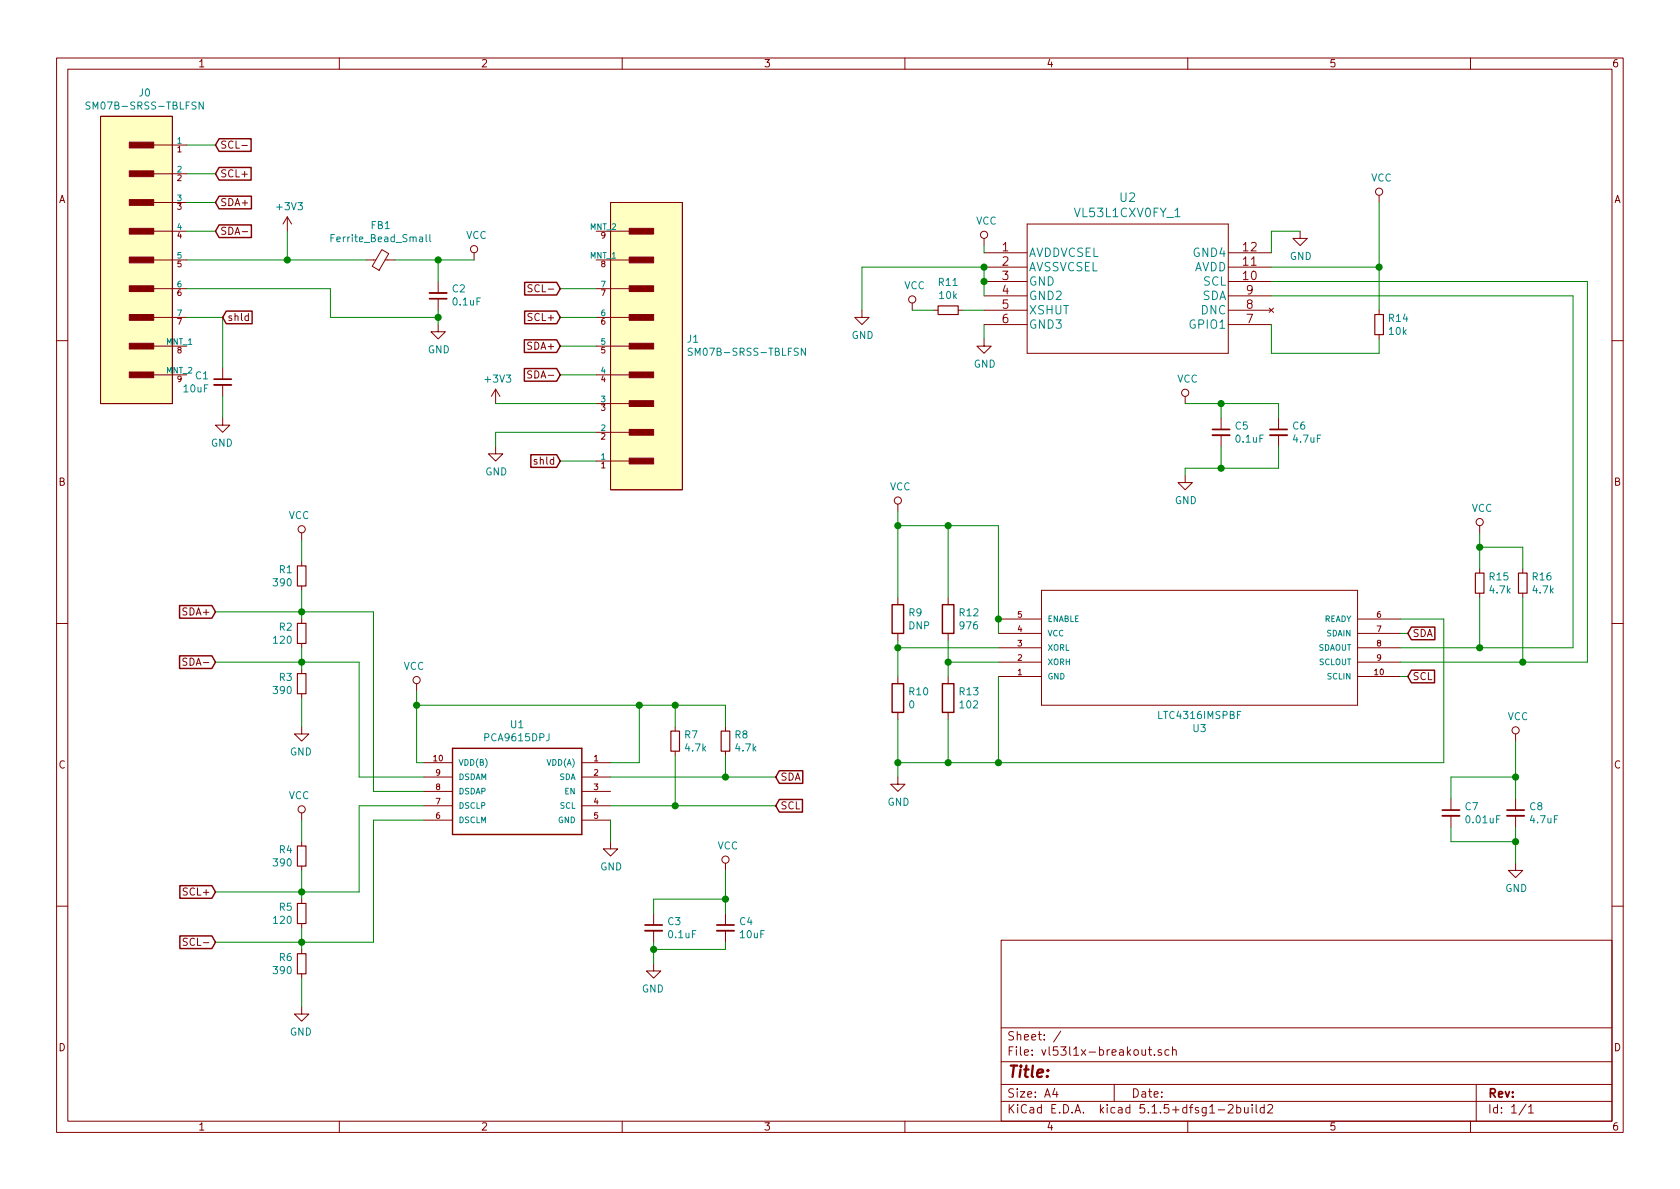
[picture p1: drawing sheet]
EESchema Schematic File Version 4
EELAYER 30 0
EELAYER END
$Descr A4 11693 8268
encoding utf-8
Sheet 1 1
Title ""
Date ""
Rev ""
Comp ""
Comment1 ""
Comment2 ""
Comment3 ""
Comment4 ""
$EndDescr
$Comp
L PCA96125:PCA9615DPJ U1
U 1 1
P 4250 5300
F 0 "U1" H 4900 5567 50  0000 C CNN
F 1 "PCA9615DPJ" H 4900 5476 50  0000 C CNN
F 2 "PCA9615:PCA9615_SOP50P490" H 4250 5300 50  0001 L BNN
F 3 "" H 4250 5300 50  0001 L BNN
F 4 "NXP - PCA9615DPJ - BUFFER, DIFFERENTIAL I2C-BUS, TSSOP-10" H 4250 5300 50  0001 L BNN "Description"
F 5 "https://www.mouser.com/Search/Refine.aspx?Keyword=771-PCA9615DPJ" H 4250 5300 50  0001 L BNN "Mouser_Price-Stock"
F 6 "PCA9615DPJ" H 4250 5300 50  0001 L BNN "Manufacturer_Part_Number"
F 7 "NXP" H 4250 5300 50  0001 L BNN "Manufacturer_Name"
F 8 "1.1mm" H 4250 5300 50  0001 L BNN "Height"
F 9 "771-PCA9615DPJ" H 4250 5300 50  0001 L BNN "Mouser_Part_Number"
	1    4250 5300
	-1   0    0    -1  
$EndComp
$Comp
L VL53L1CX:VL53L1CXV0FY_1 U2
U 1 1
P 6850 1750
F 0 "U2" H 7850 2137 60  0000 C CNN
F 1 "VL53L1CXV0FY_1" H 7850 2031 60  0000 C CNN
F 2 "VL53L1X:VL53L1CXV0FY" H 7850 1990 60  0001 C CNN
F 3 "" H 6850 1750 60  0000 C CNN
	1    6850 1750
	1    0    0    -1  
$EndComp
$Comp
L Device:Ferrite_Bead_Small FB1
U 1 1
P 2650 1800
F 0 "FB1" V 2887 1800 50  0000 C CNN
F 1 "Ferrite_Bead_Small" V 2796 1800 50  0000 C CNN
F 2 "Inductor_SMD:L_0603_1608Metric" V 2580 1800 50  0001 C CNN
F 3 "~" H 2650 1800 50  0001 C CNN
	1    2650 1800
	0    -1   -1   0   
$EndComp
$Comp
L power:GND #PWR08
U 1 1
P 3050 2250
F 0 "#PWR08" H 3050 2000 50  0001 C CNN
F 1 "GND" H 3055 2077 50  0000 C CNN
F 2 "" H 3050 2250 50  0001 C CNN
F 3 "" H 3050 2250 50  0001 C CNN
	1    3050 2250
	1    0    0    -1  
$EndComp
$Comp
L Device:C_Small C2
U 1 1
P 3050 2050
F 0 "C2" H 2958 2004 50  0000 R CNN
F 1 "0.1uF" H 2958 2095 50  0000 R CNN
F 2 "Capacitor_SMD:C_0201_0603Metric" H 3050 2050 50  0001 C CNN
F 3 "~" H 3050 2050 50  0001 C CNN
	1    3050 2050
	-1   0    0    1   
$EndComp
Wire Wire Line
	3050 2150 3050 2200
$Comp
L power:VCC #PWR09
U 1 1
P 3300 1800
F 0 "#PWR09" H 3300 1650 50  0001 C CNN
F 1 "VCC" H 3317 1973 50  0000 C CNN
F 2 "" H 3300 1800 50  0001 C CNN
F 3 "" H 3300 1800 50  0001 C CNN
	1    3300 1800
	1    0    0    -1  
$EndComp
Wire Wire Line
	2750 1800 3050 1800
Wire Wire Line
	3050 1800 3050 1950
Connection ~ 3050 1800
Wire Wire Line
	3050 1800 3300 1800
$Comp
L power:GND #PWR01
U 1 1
P 1550 2900
F 0 "#PWR01" H 1550 2650 50  0001 C CNN
F 1 "GND" H 1555 2727 50  0000 C CNN
F 2 "" H 1550 2900 50  0001 C CNN
F 3 "" H 1550 2900 50  0001 C CNN
	1    1550 2900
	-1   0    0    -1  
$EndComp
$Comp
L Device:C_Small C1
U 1 1
P 1550 2650
F 0 "C1" H 1642 2696 50  0000 L CNN
F 1 "10uF" H 1642 2605 50  0000 L CNN
F 2 "Capacitor_SMD:C_0201_0603Metric" H 1550 2650 50  0001 C CNN
F 3 "~" H 1550 2650 50  0001 C CNN
	1    1550 2650
	-1   0    0    -1  
$EndComp
Connection ~ 3050 2200
Wire Wire Line
	3050 2200 3050 2250
Text GLabel 1500 1000 2    50   Input ~ 0
SCL-
Text GLabel 1500 1200 2    50   Input ~ 0
SCL+
Text GLabel 1500 1400 2    50   Input ~ 0
SDA+
Text GLabel 1500 1600 2    50   Input ~ 0
SDA-
Wire Wire Line
	2000 1800 2000 1600
Connection ~ 2000 1800
Wire Wire Line
	2000 1800 2550 1800
$Comp
L power:+3V3 #PWR02
U 1 1
P 2000 1600
F 0 "#PWR02" H 2000 1450 50  0001 C CNN
F 1 "+3V3" H 2015 1773 50  0000 C CNN
F 2 "" H 2000 1600 50  0001 C CNN
F 3 "" H 2000 1600 50  0001 C CNN
	1    2000 1600
	1    0    0    -1  
$EndComp
$Comp
L power:GND #PWR010
U 1 1
P 4550 6700
F 0 "#PWR010" H 4550 6450 50  0001 C CNN
F 1 "GND" H 4555 6527 50  0000 C CNN
F 2 "" H 4550 6700 50  0001 C CNN
F 3 "" H 4550 6700 50  0001 C CNN
	1    4550 6700
	-1   0    0    -1  
$EndComp
Text GLabel 1500 4250 0    50   Input ~ 0
SDA+
Text GLabel 1500 4600 0    50   Input ~ 0
SDA-
$Comp
L power:GND #PWR04
U 1 1
P 2100 5050
F 0 "#PWR04" H 2100 4800 50  0001 C CNN
F 1 "GND" H 2105 4877 50  0000 C CNN
F 2 "" H 2100 5050 50  0001 C CNN
F 3 "" H 2100 5050 50  0001 C CNN
	1    2100 5050
	-1   0    0    -1  
$EndComp
$Comp
L power:VCC #PWR03
U 1 1
P 2100 3750
F 0 "#PWR03" H 2100 3600 50  0001 C CNN
F 1 "VCC" H 2117 3923 50  0000 C CNN
F 2 "" H 2100 3750 50  0001 C CNN
F 3 "" H 2100 3750 50  0001 C CNN
	1    2100 3750
	-1   0    0    -1  
$EndComp
$Comp
L Device:R_Small R1
U 1 1
P 2100 4000
F 0 "R1" H 2159 4046 50  0000 L CNN
F 1 "390" H 2159 3955 50  0000 L CNN
F 2 "Resistor_SMD:R_0201_0603Metric" H 2100 4000 50  0001 C CNN
F 3 "~" H 2100 4000 50  0001 C CNN
	1    2100 4000
	-1   0    0    -1  
$EndComp
$Comp
L Device:R_Small R2
U 1 1
P 2100 4400
F 0 "R2" H 2159 4446 50  0000 L CNN
F 1 "120" H 2159 4355 50  0000 L CNN
F 2 "Resistor_SMD:R_0201_0603Metric" H 2100 4400 50  0001 C CNN
F 3 "~" H 2100 4400 50  0001 C CNN
	1    2100 4400
	-1   0    0    -1  
$EndComp
$Comp
L Device:R_Small R3
U 1 1
P 2100 4750
F 0 "R3" H 2159 4796 50  0000 L CNN
F 1 "390" H 2159 4705 50  0000 L CNN
F 2 "Resistor_SMD:R_0201_0603Metric" H 2100 4750 50  0001 C CNN
F 3 "~" H 2100 4750 50  0001 C CNN
	1    2100 4750
	-1   0    0    -1  
$EndComp
Wire Wire Line
	2100 3750 2100 3900
Wire Wire Line
	2100 4850 2100 5050
Wire Wire Line
	2100 4500 2100 4600
Wire Wire Line
	2100 4100 2100 4250
Connection ~ 2100 4250
Wire Wire Line
	2100 4250 2100 4300
Connection ~ 2100 4600
Wire Wire Line
	2100 4600 2100 4650
Text GLabel 1500 6200 0    50   Input ~ 0
SCL+
Text GLabel 1500 6550 0    50   Input ~ 0
SCL-
$Comp
L power:GND #PWR06
U 1 1
P 2100 7000
F 0 "#PWR06" H 2100 6750 50  0001 C CNN
F 1 "GND" H 2105 6827 50  0000 C CNN
F 2 "" H 2100 7000 50  0001 C CNN
F 3 "" H 2100 7000 50  0001 C CNN
	1    2100 7000
	-1   0    0    -1  
$EndComp
$Comp
L power:VCC #PWR05
U 1 1
P 2100 5700
F 0 "#PWR05" H 2100 5550 50  0001 C CNN
F 1 "VCC" H 2117 5873 50  0000 C CNN
F 2 "" H 2100 5700 50  0001 C CNN
F 3 "" H 2100 5700 50  0001 C CNN
	1    2100 5700
	-1   0    0    -1  
$EndComp
$Comp
L Device:R_Small R4
U 1 1
P 2100 5950
F 0 "R4" H 2159 5996 50  0000 L CNN
F 1 "390" H 2159 5905 50  0000 L CNN
F 2 "Resistor_SMD:R_0201_0603Metric" H 2100 5950 50  0001 C CNN
F 3 "~" H 2100 5950 50  0001 C CNN
	1    2100 5950
	-1   0    0    -1  
$EndComp
$Comp
L Device:R_Small R5
U 1 1
P 2100 6350
F 0 "R5" H 2159 6396 50  0000 L CNN
F 1 "120" H 2159 6305 50  0000 L CNN
F 2 "Resistor_SMD:R_0201_0603Metric" H 2100 6350 50  0001 C CNN
F 3 "~" H 2100 6350 50  0001 C CNN
	1    2100 6350
	-1   0    0    -1  
$EndComp
$Comp
L Device:R_Small R6
U 1 1
P 2100 6700
F 0 "R6" H 2159 6746 50  0000 L CNN
F 1 "390" H 2159 6655 50  0000 L CNN
F 2 "Resistor_SMD:R_0201_0603Metric" H 2100 6700 50  0001 C CNN
F 3 "~" H 2100 6700 50  0001 C CNN
	1    2100 6700
	-1   0    0    -1  
$EndComp
Wire Wire Line
	2100 5700 2100 5850
Wire Wire Line
	2100 6800 2100 7000
Wire Wire Line
	2100 6450 2100 6550
Wire Wire Line
	2100 6050 2100 6200
Connection ~ 2100 6200
Wire Wire Line
	2100 6200 2100 6250
Connection ~ 2100 6550
Wire Wire Line
	2100 6550 2100 6600
Wire Wire Line
	2600 6550 2600 5700
Wire Wire Line
	2500 6200 2500 5600
$Comp
L power:VCC #PWR07
U 1 1
P 2900 4800
F 0 "#PWR07" H 2900 4650 50  0001 C CNN
F 1 "VCC" H 2917 4973 50  0000 C CNN
F 2 "" H 2900 4800 50  0001 C CNN
F 3 "" H 2900 4800 50  0001 C CNN
	1    2900 4800
	-1   0    0    -1  
$EndComp
Wire Wire Line
	2900 4800 2900 4900
Wire Wire Line
	2600 5500 2950 5500
Wire Wire Line
	2500 4600 2100 4600
Wire Wire Line
	2600 4250 2100 4250
Wire Wire Line
	4450 4900 2900 4900
Wire Wire Line
	2900 4900 2900 5300
Connection ~ 4450 4900
Wire Wire Line
	2900 5300 2950 5300
Wire Wire Line
	4450 5300 4250 5300
Wire Wire Line
	4450 4900 4450 5300
Text GLabel 5400 5600 2    50   Input ~ 0
SCL
Text GLabel 5400 5400 2    50   Input ~ 0
SDA
Wire Wire Line
	4700 5250 4700 5600
Wire Wire Line
	5050 5400 5050 5250
$Comp
L Device:R_Small R7
U 1 1
P 4700 5150
F 0 "R7" H 4759 5196 50  0000 L CNN
F 1 "4.7k" H 4759 5105 50  0000 L CNN
F 2 "Resistor_SMD:R_0201_0603Metric" H 4700 5150 50  0001 C CNN
F 3 "~" H 4700 5150 50  0001 C CNN
	1    4700 5150
	1    0    0    -1  
$EndComp
Connection ~ 4700 5600
$Comp
L Device:R_Small R8
U 1 1
P 5050 5150
F 0 "R8" H 5109 5196 50  0000 L CNN
F 1 "4.7k" H 5109 5105 50  0000 L CNN
F 2 "Resistor_SMD:R_0201_0603Metric" H 5050 5150 50  0001 C CNN
F 3 "~" H 5050 5150 50  0001 C CNN
	1    5050 5150
	1    0    0    -1  
$EndComp
Wire Wire Line
	4700 5050 4700 4900
Wire Wire Line
	4700 4900 4450 4900
Wire Wire Line
	5050 5050 5050 4900
Wire Wire Line
	5050 4900 4700 4900
Connection ~ 4700 4900
Connection ~ 5050 5400
Wire Wire Line
	2600 5700 2950 5700
Wire Wire Line
	2500 5600 2950 5600
Wire Wire Line
	2500 4600 2500 5400
Wire Wire Line
	2500 5400 2950 5400
Wire Wire Line
	2600 4250 2600 5500
Connection ~ 2900 4900
Wire Wire Line
	1500 6200 2100 6200
Wire Wire Line
	1500 6550 2100 6550
Wire Wire Line
	2100 6200 2500 6200
Wire Wire Line
	2100 6550 2600 6550
Wire Wire Line
	4700 5600 5400 5600
Wire Wire Line
	5050 5400 5400 5400
Wire Wire Line
	4250 5400 5050 5400
Wire Wire Line
	4250 5600 4700 5600
$Comp
L Device:C_Small C3
U 1 1
P 4550 6450
F 0 "C3" H 4642 6496 50  0000 L CNN
F 1 "0.1uF" H 4642 6405 50  0000 L CNN
F 2 "Capacitor_SMD:C_0201_0603Metric" H 4550 6450 50  0001 C CNN
F 3 "~" H 4550 6450 50  0001 C CNN
	1    4550 6450
	1    0    0    -1  
$EndComp
$Comp
L Device:C_Small C4
U 1 1
P 5050 6450
F 0 "C4" H 5142 6496 50  0000 L CNN
F 1 "10uF" H 5142 6405 50  0000 L CNN
F 2 "Capacitor_SMD:C_0201_0603Metric" H 5050 6450 50  0001 C CNN
F 3 "~" H 5050 6450 50  0001 C CNN
	1    5050 6450
	1    0    0    -1  
$EndComp
Wire Wire Line
	4550 6250 4550 6350
Wire Wire Line
	4550 6550 4550 6600
Wire Wire Line
	5050 6250 5050 6350
Wire Wire Line
	4550 6600 4550 6700
Wire Wire Line
	5050 6600 5050 6550
$Comp
L power:VCC #PWR015
U 1 1
P 6250 3550
F 0 "#PWR015" H 6250 3400 50  0001 C CNN
F 1 "VCC" H 6267 3723 50  0000 C CNN
F 2 "" H 6250 3550 50  0001 C CNN
F 3 "" H 6250 3550 50  0001 C CNN
	1    6250 3550
	1    0    0    -1  
$EndComp
$Comp
L power:GND #PWR016
U 1 1
P 10550 6000
F 0 "#PWR016" H 10550 5750 50  0001 C CNN
F 1 "GND" H 10555 5827 50  0000 C CNN
F 2 "" H 10550 6000 50  0001 C CNN
F 3 "" H 10550 6000 50  0001 C CNN
	1    10550 6000
	1    0    0    -1  
$EndComp
Wire Wire Line
	10950 4500 10950 2050
Wire Wire Line
	11050 4600 11050 1950
Wire Wire Line
	10050 4300 10050 5300
$Comp
L Device:C_Small C7
U 1 1
P 10100 5650
F 0 "C7" H 10192 5696 50  0000 L CNN
F 1 "0.01uF" H 10192 5605 50  0000 L CNN
F 2 "Capacitor_SMD:C_0201_0603Metric" H 10100 5650 50  0001 C CNN
F 3 "~" H 10100 5650 50  0001 C CNN
	1    10100 5650
	1    0    0    -1  
$EndComp
$Comp
L Device:C_Small C8
U 1 1
P 10550 5650
F 0 "C8" H 10642 5696 50  0000 L CNN
F 1 "4.7uF" H 10642 5605 50  0000 L CNN
F 2 "Capacitor_SMD:C_0201_0603Metric" H 10550 5650 50  0001 C CNN
F 3 "~" H 10550 5650 50  0001 C CNN
	1    10550 5650
	1    0    0    -1  
$EndComp
Wire Wire Line
	6950 4400 6950 4300
Wire Wire Line
	6250 3650 6250 3550
Connection ~ 6950 4300
Wire Wire Line
	6950 4300 6950 3650
Wire Wire Line
	6950 4700 6950 5300
Connection ~ 6950 5300
$Comp
L Device:R R9
U 1 1
P 6250 4300
F 0 "R9" H 6320 4346 50  0000 L CNN
F 1 "DNP" H 6320 4255 50  0000 L CNN
F 2 "Resistor_SMD:R_0201_0603Metric" V 6180 4300 50  0001 C CNN
F 3 "~" H 6250 4300 50  0001 C CNN
	1    6250 4300
	1    0    0    -1  
$EndComp
Wire Wire Line
	9800 4400 9750 4400
Wire Wire Line
	9800 4700 9750 4700
Text GLabel 9800 4700 2    50   Input ~ 0
SCL
Text GLabel 9800 4400 2    50   Input ~ 0
SDA
$Comp
L LTC4316:LTC4316IMSPBF U3
U 1 1
P 6950 4700
F 0 "U3" H 8350 5065 50  0000 C CNN
F 1 "LTC4316IMSPBF" H 8350 4974 50  0000 C CNN
F 2 "LTC4316IDDPBF:DFN-10_DD" H 6950 4700 50  0001 L BNN
F 3 "" H 6950 4700 50  0001 L BNN
F 4 "ltc4316ims#pbf" H 6950 4700 50  0001 L BNN "MANUFACTURER_PART_NUMBER"
F 5 "Linear Technology" H 6950 4700 50  0001 L BNN "VENDOR"
	1    6950 4700
	1    0    0    1   
$EndComp
$Comp
L Device:R R10
U 1 1
P 6250 4850
F 0 "R10" H 6320 4896 50  0000 L CNN
F 1 "0" H 6320 4805 50  0000 L CNN
F 2 "Resistor_SMD:R_0201_0603Metric" V 6180 4850 50  0001 C CNN
F 3 "~" H 6250 4850 50  0001 C CNN
	1    6250 4850
	1    0    0    -1  
$EndComp
$Comp
L Device:R R12
U 1 1
P 6600 4300
F 0 "R12" H 6670 4346 50  0000 L CNN
F 1 "976" H 6670 4255 50  0000 L CNN
F 2 "Resistor_SMD:R_0201_0603Metric" V 6530 4300 50  0001 C CNN
F 3 "~" H 6600 4300 50  0001 C CNN
	1    6600 4300
	1    0    0    -1  
$EndComp
$Comp
L Device:R R13
U 1 1
P 6600 4850
F 0 "R13" H 6670 4896 50  0000 L CNN
F 1 "102" H 6670 4805 50  0000 L CNN
F 2 "Resistor_SMD:R_0201_0603Metric" V 6530 4850 50  0001 C CNN
F 3 "~" H 6600 4850 50  0001 C CNN
	1    6600 4850
	1    0    0    -1  
$EndComp
Wire Wire Line
	6250 5300 6600 5300
Wire Wire Line
	6600 5000 6600 5300
Connection ~ 6600 5300
Wire Wire Line
	6600 3650 6600 4150
Connection ~ 6600 3650
Wire Wire Line
	6600 4450 6600 4600
Wire Wire Line
	6250 3650 6600 3650
Wire Wire Line
	6250 3650 6250 4150
Connection ~ 6250 3650
Wire Wire Line
	6250 4450 6250 4500
Wire Wire Line
	6250 5000 6250 5300
Connection ~ 6250 4500
Wire Wire Line
	6250 4500 6250 4700
Wire Wire Line
	6950 4600 6600 4600
Connection ~ 6600 4600
Wire Wire Line
	6600 4600 6600 4700
Wire Wire Line
	6950 4500 6250 4500
Wire Wire Line
	6600 5300 6950 5300
Wire Wire Line
	6600 3650 6950 3650
Wire Wire Line
	10550 5850 10550 6000
Wire Wire Line
	10100 5750 10100 5850
Wire Wire Line
	10550 5750 10550 5850
Wire Wire Line
	10100 5400 10100 5550
Wire Wire Line
	10550 5400 10550 5550
Wire Wire Line
	9750 4300 10050 4300
$Comp
L power:VCC #PWR020
U 1 1
P 10300 3700
F 0 "#PWR020" H 10300 3550 50  0001 C CNN
F 1 "VCC" H 10317 3873 50  0000 C CNN
F 2 "" H 10300 3700 50  0001 C CNN
F 3 "" H 10300 3700 50  0001 C CNN
	1    10300 3700
	1    0    0    -1  
$EndComp
$Comp
L Device:R_Small R15
U 1 1
P 10300 4050
F 0 "R15" H 10359 4096 50  0000 L CNN
F 1 "4.7k" H 10359 4005 50  0000 L CNN
F 2 "Resistor_SMD:R_0201_0603Metric" H 10300 4050 50  0001 C CNN
F 3 "~" H 10300 4050 50  0001 C CNN
	1    10300 4050
	1    0    0    -1  
$EndComp
Wire Wire Line
	10050 5300 6950 5300
Wire Wire Line
	9750 4500 10300 4500
Wire Wire Line
	9750 4600 10600 4600
Wire Wire Line
	8850 2050 10950 2050
Wire Wire Line
	8850 1950 11050 1950
$Comp
L Device:R_Small R16
U 1 1
P 10600 4050
F 0 "R16" H 10659 4096 50  0000 L CNN
F 1 "4.7k" H 10659 4005 50  0000 L CNN
F 2 "Resistor_SMD:R_0201_0603Metric" H 10600 4050 50  0001 C CNN
F 3 "~" H 10600 4050 50  0001 C CNN
	1    10600 4050
	1    0    0    -1  
$EndComp
Wire Wire Line
	10300 3700 10300 3800
Wire Wire Line
	10300 4150 10300 4500
Connection ~ 10300 4500
Wire Wire Line
	10300 4500 10950 4500
Wire Wire Line
	10300 3800 10600 3800
Wire Wire Line
	10600 3800 10600 3950
Connection ~ 10300 3800
Wire Wire Line
	10300 3800 10300 3950
Wire Wire Line
	10600 4150 10600 4600
Connection ~ 10600 4600
Wire Wire Line
	10600 4600 11050 4600
$Comp
L power:GND #PWR014
U 1 1
P 8250 3300
F 0 "#PWR014" H 8250 3050 50  0001 C CNN
F 1 "GND" H 8255 3127 50  0000 C CNN
F 2 "" H 8250 3300 50  0001 C CNN
F 3 "" H 8250 3300 50  0001 C CNN
	1    8250 3300
	1    0    0    -1  
$EndComp
$Comp
L Device:C_Small C5
U 1 1
P 8500 3000
F 0 "C5" H 8592 3046 50  0000 L CNN
F 1 "0.1uF" H 8592 2955 50  0000 L CNN
F 2 "Capacitor_SMD:C_0201_0603Metric" H 8500 3000 50  0001 C CNN
F 3 "~" H 8500 3000 50  0001 C CNN
	1    8500 3000
	1    0    0    -1  
$EndComp
$Comp
L Device:C_Small C6
U 1 1
P 8900 3000
F 0 "C6" H 8992 3046 50  0000 L CNN
F 1 "4.7uF" H 8992 2955 50  0000 L CNN
F 2 "Capacitor_SMD:C_0201_0603Metric" H 8900 3000 50  0001 C CNN
F 3 "~" H 8900 3000 50  0001 C CNN
	1    8900 3000
	1    0    0    -1  
$EndComp
Wire Wire Line
	8900 2800 8900 2900
Wire Wire Line
	8500 2800 8500 2900
Wire Wire Line
	8900 3100 8900 3250
Wire Wire Line
	8500 3100 8500 3250
Wire Wire Line
	8250 3250 8250 3300
Connection ~ 8500 3250
Wire Wire Line
	8500 3250 8250 3250
Wire Wire Line
	8500 3250 8900 3250
Wire Wire Line
	10100 5400 10550 5400
Wire Wire Line
	10100 5850 10550 5850
Wire Wire Line
	4550 6250 5050 6250
Wire Wire Line
	4550 6600 5050 6600
$Comp
L power:VCC #PWR017
U 1 1
P 6850 1700
F 0 "#PWR017" H 6850 1550 50  0001 C CNN
F 1 "VCC" H 6867 1873 50  0000 C CNN
F 2 "" H 6850 1700 50  0001 C CNN
F 3 "" H 6850 1700 50  0001 C CNN
	1    6850 1700
	1    0    0    -1  
$EndComp
Wire Wire Line
	6850 2050 6850 1950
Connection ~ 6850 1850
Connection ~ 6850 1950
Wire Wire Line
	6850 1950 6850 1850
$Comp
L power:VCC #PWR019
U 1 1
P 9600 1400
F 0 "#PWR019" H 9600 1250 50  0001 C CNN
F 1 "VCC" H 9617 1573 50  0000 C CNN
F 2 "" H 9600 1400 50  0001 C CNN
F 3 "" H 9600 1400 50  0001 C CNN
	1    9600 1400
	1    0    0    -1  
$EndComp
$Comp
L power:VCC #PWR018
U 1 1
P 10550 5150
F 0 "#PWR018" H 10550 5000 50  0001 C CNN
F 1 "VCC" H 10567 5323 50  0000 C CNN
F 2 "" H 10550 5150 50  0001 C CNN
F 3 "" H 10550 5150 50  0001 C CNN
	1    10550 5150
	1    0    0    -1  
$EndComp
Wire Wire Line
	10550 5150 10550 5400
Connection ~ 10550 5400
$Comp
L power:VCC #PWR013
U 1 1
P 5050 6050
F 0 "#PWR013" H 5050 5900 50  0001 C CNN
F 1 "VCC" H 5067 6223 50  0000 C CNN
F 2 "" H 5050 6050 50  0001 C CNN
F 3 "" H 5050 6050 50  0001 C CNN
	1    5050 6050
	1    0    0    -1  
$EndComp
Wire Wire Line
	5050 6050 5050 6250
Connection ~ 5050 6250
Wire Wire Line
	8900 2800 8500 2800
Connection ~ 8500 2800
Wire Wire Line
	8500 2800 8250 2800
Wire Wire Line
	6350 2150 6500 2150
Wire Wire Line
	8850 1850 9600 1850
Wire Wire Line
	9600 1400 9600 1850
Wire Wire Line
	8850 2250 8850 2450
Wire Wire Line
	8850 2450 9600 2450
Connection ~ 9600 1850
Wire Wire Line
	1550 2750 1550 2900
Wire Wire Line
	9600 2450 9600 2350
Wire Wire Line
	9600 2150 9600 1850
$Comp
L Device:R_Small R14
U 1 1
P 9600 2250
F 0 "R14" H 9659 2296 50  0000 L CNN
F 1 "10k" H 9659 2205 50  0000 L CNN
F 2 "Resistor_SMD:R_0201_0603Metric" H 9600 2250 50  0001 C CNN
F 3 "~" H 9600 2250 50  0001 C CNN
	1    9600 2250
	1    0    0    -1  
$EndComp
Text GLabel 3900 3200 0    50   Input ~ 0
shld
Text GLabel 3900 2400 0    50   Input ~ 0
SDA+
Text GLabel 3900 2600 0    50   Input ~ 0
SDA-
Text GLabel 3900 2200 0    50   Input ~ 0
SCL+
Text GLabel 3900 2000 0    50   Input ~ 0
SCL-
$Comp
L power:+3V3 #PWR011
U 1 1
P 3450 2800
F 0 "#PWR011" H 3450 2650 50  0001 C CNN
F 1 "+3V3" H 3465 2973 50  0000 C CNN
F 2 "" H 3450 2800 50  0001 C CNN
F 3 "" H 3450 2800 50  0001 C CNN
	1    3450 2800
	1    0    0    -1  
$EndComp
Wire Wire Line
	3450 3000 3450 3100
$Comp
L power:GND #PWR012
U 1 1
P 3450 3100
F 0 "#PWR012" H 3450 2850 50  0001 C CNN
F 1 "GND" H 3455 2927 50  0000 C CNN
F 2 "" H 3450 3100 50  0001 C CNN
F 3 "" H 3450 3100 50  0001 C CNN
	1    3450 3100
	1    0    0    -1  
$EndComp
$Comp
L SM07B-SRSS-TB:SM07B-SRSS-TBLFSN J1
U 1 1
P 4050 3200
F 0 "J1" H 3322 2354 50  0000 R CNN
F 1 "SM07B-SRSS-TBLFSN" H 3322 2445 50  0000 R CNN
F 2 "SM07B-SRSS-TB:JST-SM07B-SRSS-TBLFSN-0" H 4050 3700 50  0001 L CNN
F 3 "https://upverter.com/datasheet/f612ce3c50b961849b9e0dc8dd6557d8d4d5c3c1.pdf" H 4050 3800 50  0001 L CNN
F 4 "Tin" H 4050 3900 50  0001 L CNN "Contact Finish"
F 5 "7" H 4050 4000 50  0001 L CNN "Number of Positions"
F 6 "1.00mm" H 4050 4100 50  0001 L CNN "Pitch"
F 7 "Conn" H 4050 4200 50  0001 L CNN "category"
F 8 "" H 4050 4300 50  0001 L CNN "description"
F 9 "7 Positions Header, Shrouded Connector 0.039in\\ (1.00mm) Surface Mount, Right Angle Tin" H 4050 4400 50  0001 L CNN "digikey description"
F 10 "455-1807-1-ND" H 4050 4500 50  0001 L CNN "digikey part number"
F 11 "yes" H 4050 4600 50  0001 L CNN "is connector"
F 12 "yes" H 4050 4700 50  0001 L CNN "is male"
F 13 "yes" H 4050 4800 50  0001 L CNN "lead free"
F 14 "7c23b0edf920e71a" H 4050 4900 50  0001 L CNN "library id"
F 15 "JST" H 4050 5000 50  0001 L CNN "manufacturer"
F 16 "HDR7" H 4050 5100 50  0001 L CNN "package"
F 17 "yes" H 4050 5200 50  0001 L CNN "rohs"
F 18 "+85°C" H 4050 5300 50  0001 L CNN "temperature range high"
F 19 "-25°C" H 4050 5400 50  0001 L CNN "temperature range low"
	1    4050 3200
	-1   0    0    1   
$EndComp
Wire Wire Line
	3900 2000 4150 2000
Wire Wire Line
	3900 2200 4150 2200
Wire Wire Line
	3900 2400 4150 2400
Wire Wire Line
	3900 2600 4150 2600
Wire Wire Line
	3450 2800 4150 2800
Wire Wire Line
	3450 3000 4150 3000
Wire Wire Line
	3900 3200 4150 3200
$Comp
L SM07B-SRSS-TB:SM07B-SRSS-TBLFSN J0
U 1 1
P 1400 1000
F 0 "J0" H 1008 1365 50  0000 C CNN
F 1 "SM07B-SRSS-TBLFSN" H 1008 1274 50  0000 C CNN
F 2 "SM07B-SRSS-TB:JST-SM07B-SRSS-TBLFSN-0" H 1400 1500 50  0001 L CNN
F 3 "https://upverter.com/datasheet/f612ce3c50b961849b9e0dc8dd6557d8d4d5c3c1.pdf" H 1400 1600 50  0001 L CNN
F 4 "Tin" H 1400 1700 50  0001 L CNN "Contact Finish"
F 5 "7" H 1400 1800 50  0001 L CNN "Number of Positions"
F 6 "1.00mm" H 1400 1900 50  0001 L CNN "Pitch"
F 7 "Conn" H 1400 2000 50  0001 L CNN "category"
F 8 "" H 1400 2100 50  0001 L CNN "description"
F 9 "7 Positions Header, Shrouded Connector 0.039in\\ (1.00mm) Surface Mount, Right Angle Tin" H 1400 2200 50  0001 L CNN "digikey description"
F 10 "455-1807-1-ND" H 1400 2300 50  0001 L CNN "digikey part number"
F 11 "yes" H 1400 2400 50  0001 L CNN "is connector"
F 12 "yes" H 1400 2500 50  0001 L CNN "is male"
F 13 "yes" H 1400 2600 50  0001 L CNN "lead free"
F 14 "7c23b0edf920e71a" H 1400 2700 50  0001 L CNN "library id"
F 15 "JST" H 1400 2800 50  0001 L CNN "manufacturer"
F 16 "HDR7" H 1400 2900 50  0001 L CNN "package"
F 17 "yes" H 1400 3000 50  0001 L CNN "rohs"
F 18 "+85°C" H 1400 3100 50  0001 L CNN "temperature range high"
F 19 "-25°C" H 1400 3200 50  0001 L CNN "temperature range low"
	1    1400 1000
	1    0    0    -1  
$EndComp
Wire Wire Line
	1550 2200 1300 2200
Wire Wire Line
	2300 2200 2300 2000
Wire Wire Line
	2300 2000 1300 2000
Wire Wire Line
	1300 1800 2000 1800
Wire Wire Line
	2300 2200 3050 2200
Wire Wire Line
	1500 1600 1300 1600
Wire Wire Line
	1500 1400 1300 1400
Wire Wire Line
	1500 1200 1300 1200
Wire Wire Line
	1500 1000 1300 1000
Wire Wire Line
	6700 2150 6850 2150
Wire Wire Line
	1550 2200 1550 2550
$Comp
L power:GND #PWR0101
U 1 1
P 6850 2350
F 0 "#PWR0101" H 6850 2100 50  0001 C CNN
F 1 "GND" H 6855 2177 50  0000 C CNN
F 2 "" H 6850 2350 50  0001 C CNN
F 3 "" H 6850 2350 50  0001 C CNN
	1    6850 2350
	1    0    0    -1  
$EndComp
Wire Wire Line
	6850 2350 6850 2250
$Comp
L Device:R_Small R11
U 1 1
P 6600 2150
F 0 "R11" V 6404 2150 50  0000 C CNN
F 1 "10k" V 6495 2150 50  0000 C CNN
F 2 "Resistor_SMD:R_0201_0603Metric" H 6600 2150 50  0001 C CNN
F 3 "~" H 6600 2150 50  0001 C CNN
	1    6600 2150
	0    1    1    0   
$EndComp
$Comp
L power:VCC #PWR0102
U 1 1
P 6350 2150
F 0 "#PWR0102" H 6350 2000 50  0001 C CNN
F 1 "VCC" H 6367 2323 50  0000 C CNN
F 2 "" H 6350 2150 50  0001 C CNN
F 3 "" H 6350 2150 50  0001 C CNN
	1    6350 2150
	1    0    0    -1  
$EndComp
Wire Wire Line
	6850 1700 6850 1750
$Comp
L power:GND #PWR0103
U 1 1
P 9050 1600
F 0 "#PWR0103" H 9050 1350 50  0001 C CNN
F 1 "GND" H 9055 1427 50  0000 C CNN
F 2 "" H 9050 1600 50  0001 C CNN
F 3 "" H 9050 1600 50  0001 C CNN
	1    9050 1600
	1    0    0    -1  
$EndComp
Wire Wire Line
	6000 1850 6000 2150
Wire Wire Line
	6000 1850 6850 1850
$Comp
L power:GND #PWR0104
U 1 1
P 6000 2150
F 0 "#PWR0104" H 6000 1900 50  0001 C CNN
F 1 "GND" H 6005 1977 50  0000 C CNN
F 2 "" H 6000 2150 50  0001 C CNN
F 3 "" H 6000 2150 50  0001 C CNN
	1    6000 2150
	1    0    0    -1  
$EndComp
Wire Wire Line
	8850 1750 8850 1600
Wire Wire Line
	8850 1600 9050 1600
$Comp
L power:VCC #PWR0105
U 1 1
P 8250 2800
F 0 "#PWR0105" H 8250 2650 50  0001 C CNN
F 1 "VCC" H 8267 2973 50  0000 C CNN
F 2 "" H 8250 2800 50  0001 C CNN
F 3 "" H 8250 2800 50  0001 C CNN
	1    8250 2800
	1    0    0    -1  
$EndComp
$Comp
L power:GND #PWR0106
U 1 1
P 6250 5400
F 0 "#PWR0106" H 6250 5150 50  0001 C CNN
F 1 "GND" H 6255 5227 50  0000 C CNN
F 2 "" H 6250 5400 50  0001 C CNN
F 3 "" H 6250 5400 50  0001 C CNN
	1    6250 5400
	1    0    0    -1  
$EndComp
Wire Wire Line
	6250 5400 6250 5300
Connection ~ 6250 5300
Connection ~ 10550 5850
Wire Wire Line
	1500 4600 2100 4600
Wire Wire Line
	1500 4250 2100 4250
$Comp
L power:GND #PWR0107
U 1 1
P 4250 5850
F 0 "#PWR0107" H 4250 5600 50  0001 C CNN
F 1 "GND" H 4255 5677 50  0000 C CNN
F 2 "" H 4250 5850 50  0001 C CNN
F 3 "" H 4250 5850 50  0001 C CNN
	1    4250 5850
	1    0    0    -1  
$EndComp
Wire Wire Line
	4250 5700 4250 5850
Connection ~ 4550 6600
Text GLabel 1550 2200 2    50   Input ~ 0
shld
$EndSCHEMATC
